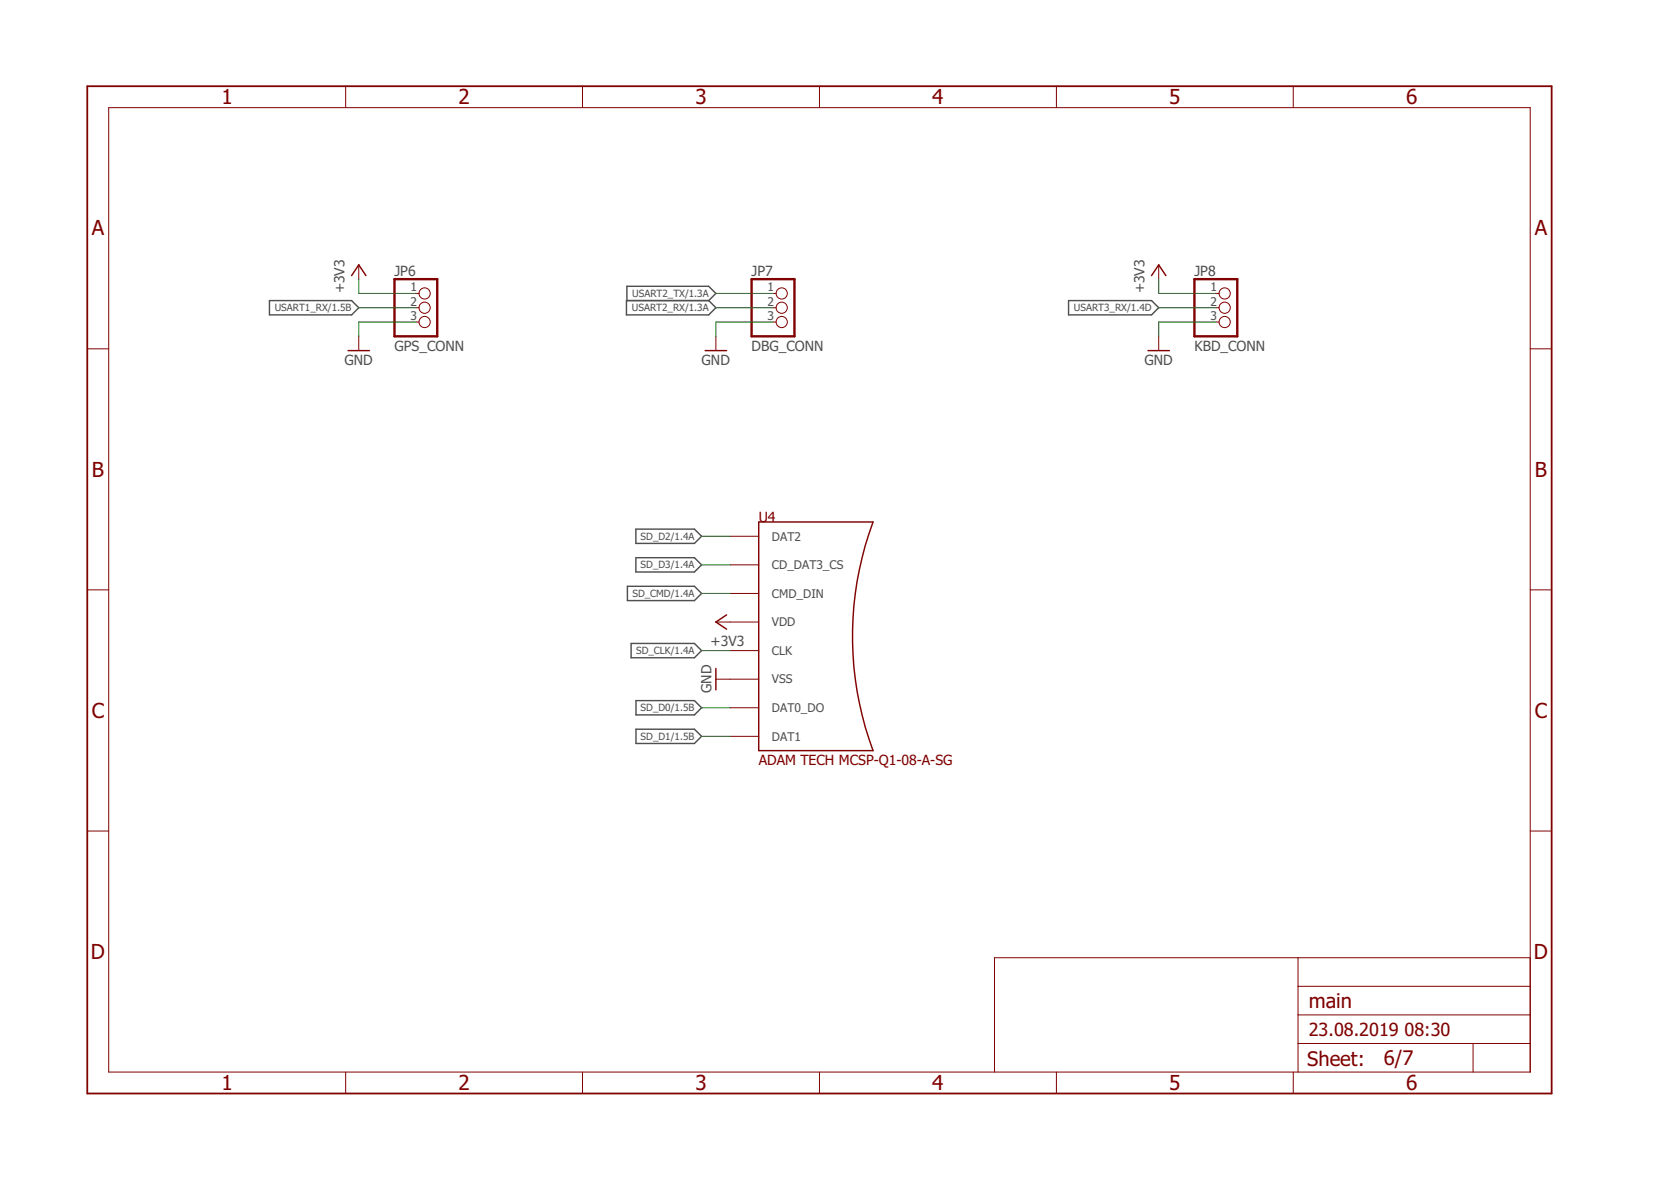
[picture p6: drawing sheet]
<svg xmlns="http://www.w3.org/2000/svg" width="297mm" height="210mm" viewBox="0 0 297 210" stroke-linecap="round" stroke-linejoin="round" font-family="sans-serif">
<path d="M47.9 53.4h14.6l1.3 1.3-1.3 1.3h-14.6zM111.4 53.4h14.6l1.3 1.3-1.3 1.3h-14.6zM111.4 53.4v-2.5h14.6l1.3 1.3-1.3 1.2M189.9 53.4h14.8l1.3 1.3-1.3 1.3h-14.8zM113 94h10.4l1.3 1.3-1.3 1.3h-10.4zM113 99.1h10.4l1.3 1.3-1.3 1.3h-10.4zM111.5 104.2h11.9l1.3 1.3-1.3 1.2h-11.9zM112.2 114.4h11.2l1.3 1.2-1.3 1.3h-11.2zM113.1 124.5h10.3l1.3 1.3-1.3 1.3h-10.3zM113.1 129.6h10.3l1.3 1.3-1.3 1.2h-10.3z" fill="none" stroke="#505050" stroke-width=".25"/>
<path d="M62.5 49l1.3-1.9 1.2 1.9M204.7 49l1.3-1.9 1.2 1.9M61.9 62.3h3.8M125.3 62.3h3.9M204.1 62.3h3.8M134.9 92.8h20.3a58.4 58.4 0 0 0 0 40.6h-20.3zM127.3 118.8v3.8M129.2 109.3l-1.9 1.3 1.9 1.2" fill="none" stroke="#800000" stroke-width=".25"/>
<g fill="none" stroke="#800000" stroke-width=".18">
<path d="M19.3 19.1h252.7v171.4h-252.7zM61.4 15.3v3.8M103.5 15.3v3.8M145.7 15.3v3.8M187.8 15.3v3.8M229.9 15.3v3.8M63.8 47.1v2.5M63.8 59.8v2.5M73.9 52.2h.6M73.9 54.7h.6M73.9 57.2h.6M127.3 59.8v2.5"/>
<path d="M137.4 52.2h.6M137.4 54.7h.6M137.4 57.2h.6M206 47.1v2.5M206 59.8v2.5M216.1 52.2h.6M216.1 54.7h.6M216.1 57.2h.6M15.5 62h3.8M272 62h3.8M129.8 95.3h5.1M15.5 104.8h3.8"/>
<path d="M127.3 110.6h7.6M129.8 100.4h5.1M129.8 105.5h5.1M129.8 115.6h5.1M272 104.8h3.8M127.3 120.7h7.6M129.8 125.8h5.1M129.8 130.9h5.1M15.5 147.7h3.8M272 147.7h3.8M230.7 170.2v20.3M230.7 175.3h41.3"/>
<path d="M272 170.2h-95.2v20.3M61.4 190.5v3.9M103.5 190.5v3.9M145.7 190.5v3.9M187.8 190.5v3.9M229.9 190.5v3.9M230.7 185.5h41.3M230.7 180.4h41.3M261.9 185.5v5"/>
<circle cx="75.5" cy="54.7" r=".99"/>
<circle cx="75.5" cy="52.2" r=".99"/>
<circle cx="75.5" cy="57.2" r=".99"/>
<circle cx="139" cy="54.7" r=".99"/>
<circle cx="139" cy="52.2" r=".99"/>
<circle cx="139" cy="57.2" r=".99"/>
<circle cx="217.7" cy="52.2" r=".99"/>
<circle cx="217.7" cy="54.7" r=".99"/>
<circle cx="217.7" cy="57.2" r=".99"/>
</g>
<path d="M15.5 15.3h260.3v179.1h-260.3z" fill="none" stroke="#800000" stroke-width=".32"/>
<path d="M70.1 49.6h7.6v10.2h-7.6zM133.6 49.6h7.6v10.2h-7.6zM212.3 49.6h7.6v10.2h-7.6z" fill="none" stroke="#800000" stroke-width=".42"/>
<g fill="none" stroke="#008000" stroke-width=".18">
<path d="M63.8 49.6v2.6h10.1M63.8 54.7h10.1M73.9 57.2h-10.1v2.6M127.3 52.2h10.1M127.3 54.7h10.1M137.4 57.2h-10.1v2.6M206 49.6v2.6h10.1M206 54.7h10.1M216.1 57.2h-10.1v2.6M124.7 95.3h5.1M124.7 100.4h5.1M124.7 105.5h5.1"/>
<path d="M124.7 115.6h5.1M124.7 125.8h5.1M124.7 130.9h5.1"/>
</g>
<g font-size="3.7" fill="#800000">
<text x="39.4" y="18.5">1</text>
<text x="81.5" y="18.5">2</text>
<text x="123.6" y="18.5">3</text>
<text x="165.7" y="18.5">4</text>
<text x="207.8" y="18.5">5</text>
<text x="250" y="18.5">6</text>
<text x="16.3" y="41.9">A</text>
<text x="272.8" y="41.9">A</text>
<text x="16.3" y="84.7">B</text>
<text x="272.8" y="84.7">B</text>
<text x="16.3" y="127.6">C</text>
<text x="272.8" y="127.6">C</text>
<text x="16.2" y="170.4">D</text>
<text x="272.7" y="170.4">D</text>
<text x="39.4" y="193.7">1</text>
<text x="81.5" y="193.7">2</text>
<text x="123.6" y="193.7">3</text>
<text x="165.7" y="193.7">4</text>
<text x="207.8" y="193.7">5</text>
<text x="250" y="193.7">6</text>
</g>
<g font-size="3.6" fill="#800000">
<text x="232.6" y="179.1">main</text>
<text x="232.4" y="189.4">Sheet:</text>
<text x="246" y="189.3">6/7</text>
</g>
<g font-size="3.2" fill="#800000">
<text x="232.6" y="184.2">23.08.2019</text>
<text x="249.7" y="184.2">08:30</text>
</g>
<g font-size="2.5" fill="#505050">
<text x="61.2" y="52.1" transform="rotate(-90 61.2 52.1)">+3V3</text>
<text x="70.1" y="49">JP6</text>
<text x="133.6" y="49">JP7</text>
<text x="203.4" y="52.1" transform="rotate(-90 203.4 52.1)">+3V3</text>
<text x="212.3" y="49">JP8</text>
<text x="61.2" y="64.8">GND</text>
<text x="70.1" y="62.3">GPS_CONN</text>
<text x="124.7" y="64.8">GND</text>
<text x="133.6" y="62.3">DBG_CONN</text>
<text x="203.4" y="64.8">GND</text>
<text x="212.3" y="62.3">KBD_CONN</text>
<text x="126.3" y="114.9">+3V3</text>
<text x="126.5" y="123.2" transform="rotate(-90 126.5 123.2)">GND</text>
</g>
<g font-size="2.5" fill="#800000">
<text x="134.9" y="92.8">U4</text>
<text x="134.9" y="135.9">ADAM TECH MCSP-Q1-08-A-SG</text>
</g>
<g font-size="2.1" fill="#505050">
<text x="73" y="51.8">1</text>
<text x="136.5" y="51.8">1</text>
<text x="215.2" y="51.8">1</text>
<text x="73" y="54.3">2</text>
<text x="73" y="56.9">3</text>
<text x="136.5" y="54.3">2</text>
<text x="136.5" y="56.9">3</text>
<text x="215.2" y="54.3">2</text>
<text x="215.2" y="56.9">3</text>
<text x="137.2" y="96.1">DAT2</text>
<text x="137.2" y="101.2">CD_DAT3_CS</text>
<text x="137.2" y="106.2">CMD_DIN</text>
<text x="137.2" y="111.3">VDD</text>
<text x="137.2" y="116.4">CLK</text>
<text x="137.2" y="121.5">VSS</text>
<text x="137.2" y="126.6">DAT0_DO</text>
<text x="137.2" y="131.6">DAT1</text>
</g>
<g font-size="1.8" fill="#505050">
<text x="112.4" y="52.8">USART2_TX/1.3A</text>
<text x="48.8" y="55.3">USART1_RX/1.5B</text>
<text x="112.3" y="55.3">USART2_RX/1.3A</text>
<text x="190.9" y="55.3">USART3_RX/1.4D</text>
<text x="113.9" y="96">SD_D2/1.4A</text>
<text x="113.9" y="101">SD_D3/1.4A</text>
<text x="112.4" y="106.1">SD_CMD/1.4A</text>
<text x="113.1" y="116.3">SD_CLK/1.4A</text>
<text x="113.9" y="126.4">SD_D0/1.5B</text>
<text x="113.9" y="131.5">SD_D1/1.5B</text>
</g>
</svg>
